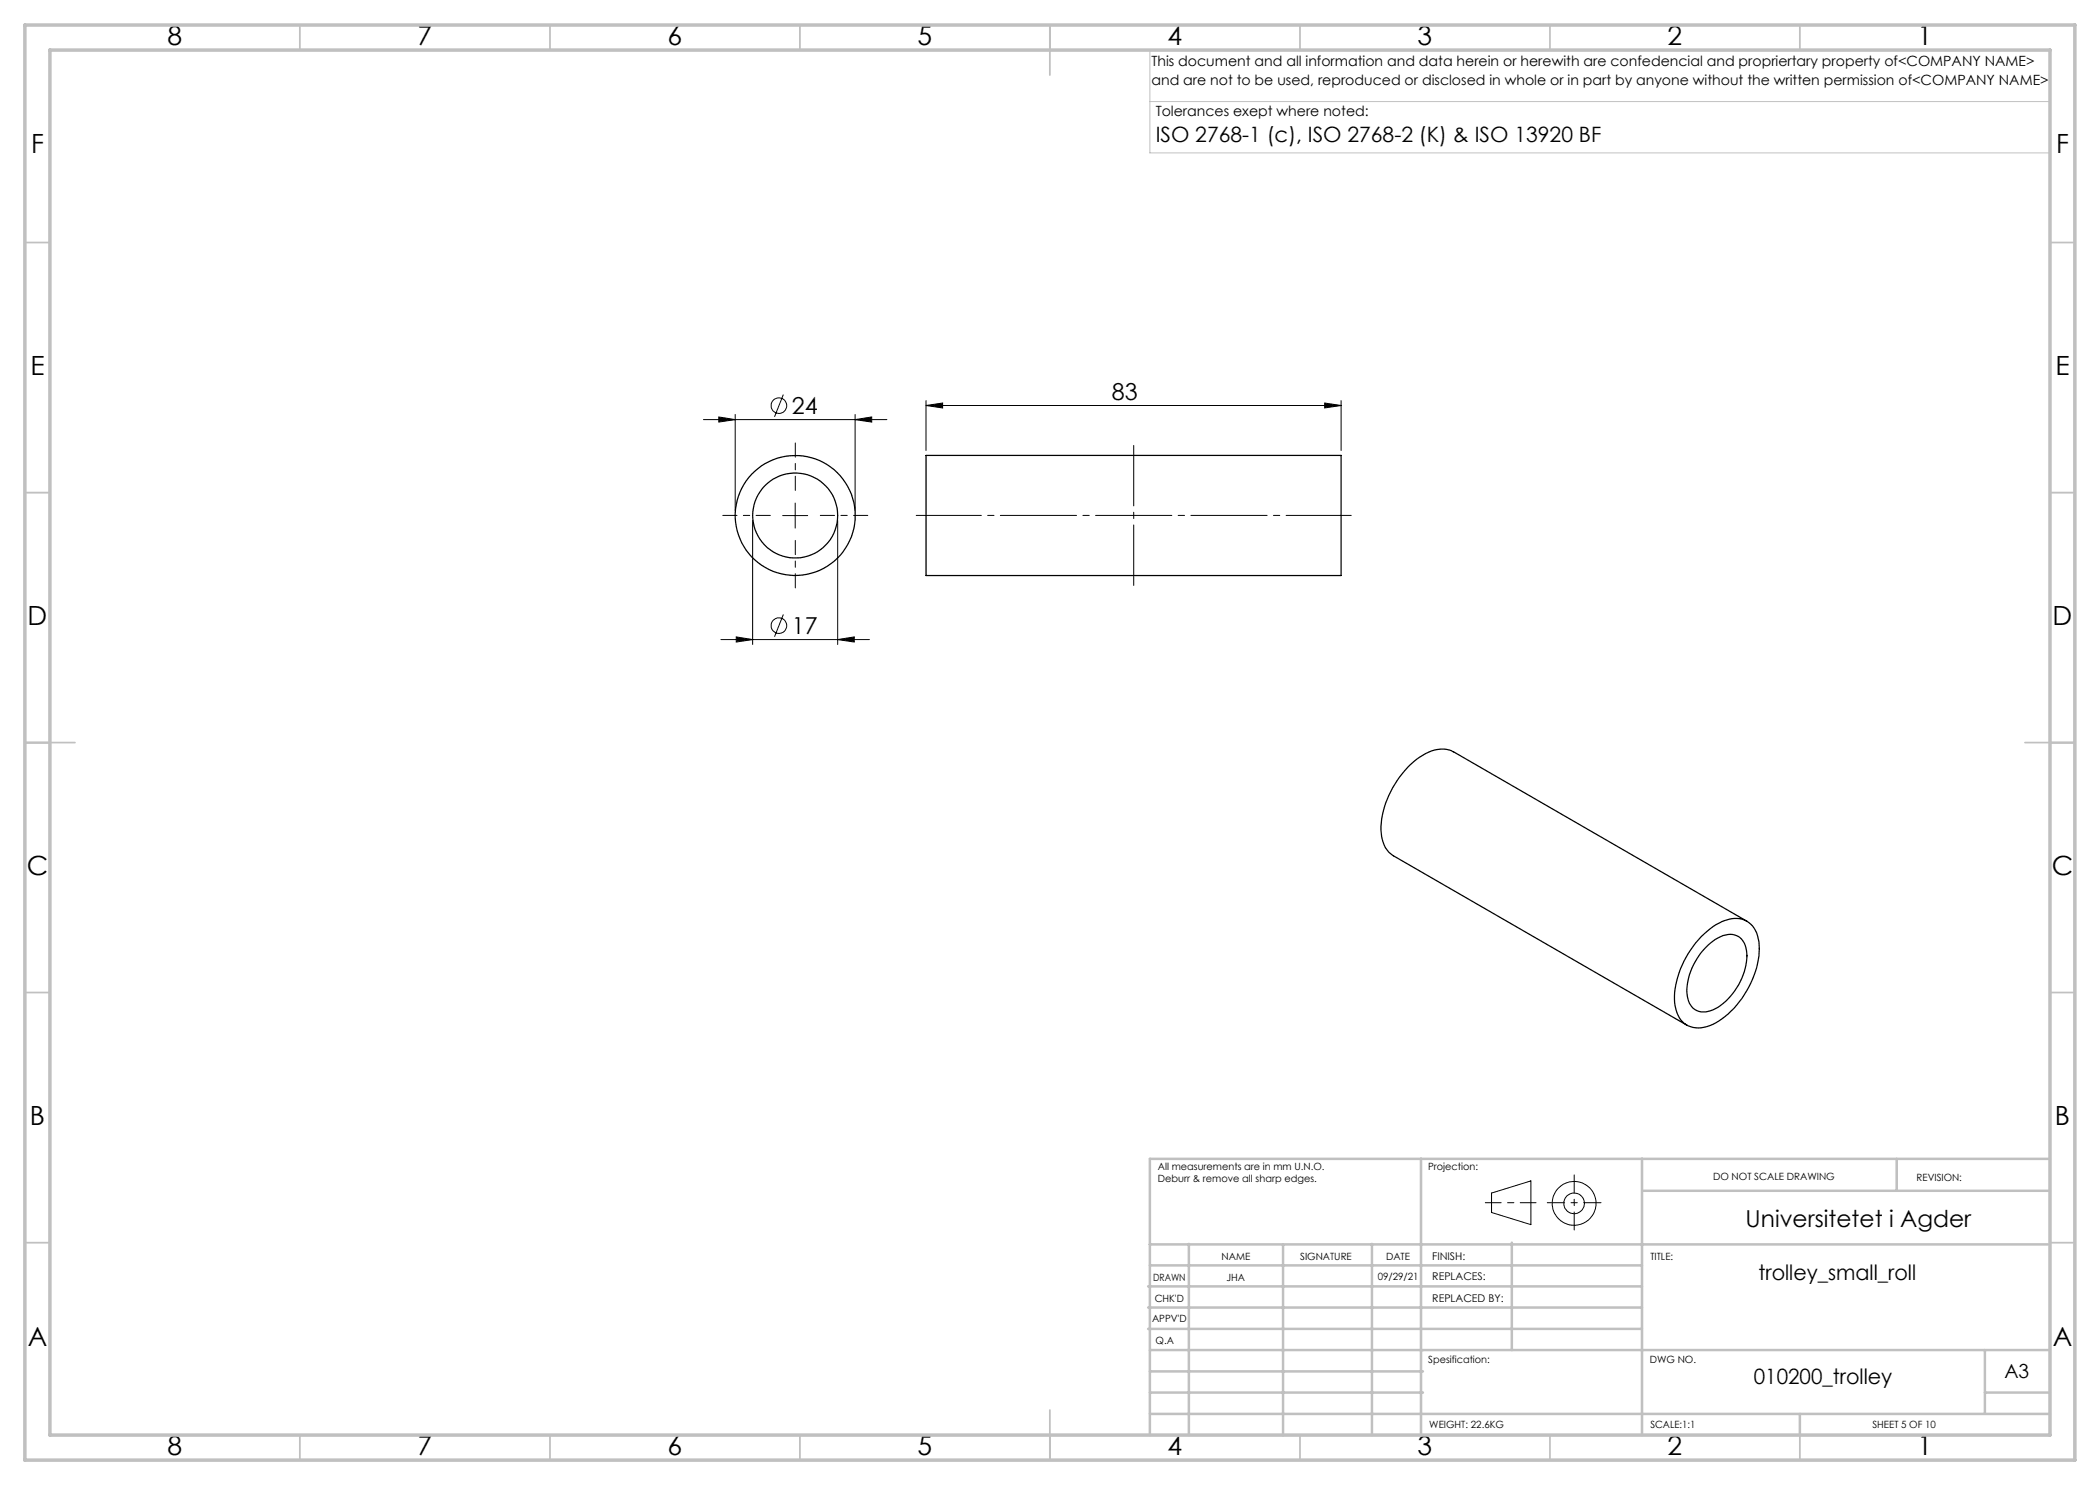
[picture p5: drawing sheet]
<svg xmlns="http://www.w3.org/2000/svg" width="420mm" height="297mm" viewBox="0 0 420 297" stroke-linecap="round" stroke-linejoin="round" font-family="sans-serif">
<g fill="none" stroke="#000" stroke-width=".2">
<path d="M156.7 78.9l-1.8 4.5M140.7 83.9h36.7M143.8 83.4l3.2 .5-3.2 .5zM147 82.9v19.2M171 83.9l3.3-.5v1zM171 82.9v19.2M185.2 81.1l3.3-.5v1zM185.2 80.1v10M185.2 81.1h83M264.9 80.6l3.3 .5-3.3 .5zM268.2 80.1v10M150.5 104.1v24.8"/>
<path d="M156.5 103.1h5M159 100.6v5M167.5 104.1v24.8M144.2 127.9h29.7M147.2 127.4l3.3 .5-3.3 .5zM156.7 122.9l-1.8 4.4M167.5 127.9l3.4-.5v1zM298.3 238.6l7.9-2.4v8.7l-7.9-2.4z"/>
<circle cx="155.8" cy="81.1" r="1.55"/>
<circle cx="155.8" cy="125.1" r="1.55"/>
<circle cx="314.8" cy="240.7" r="2.07"/>
<circle cx="314.8" cy="240.7" r="4.4"/>
</g>
<path d="M159.1 98.1v-9.5M154.1 103.1h-9.5M159.1 108.1v9.5M164.1 103.1h9.5" fill="none" stroke="#000" stroke-width=".2" stroke-dasharray="15.2 1.3 1.3 1.3" stroke-dashoffset="12.4"/>
<path d="M270.2 103.1h-87" fill="none" stroke="#000" stroke-width=".2" stroke-dasharray="15.2 1.3 1.3 1.3" stroke-dashoffset="2.2"/>
<path d="M226.7 89.1v28" fill="none" stroke="#000" stroke-width=".2" stroke-dasharray="15.2 1.3 1.3 1.3" stroke-dashoffset="3.1"/>
<path d="M297.1 240.5h10.1" fill="none" stroke="#000" stroke-width=".2" stroke-dasharray="15.2 1.3 1.3 1.3" stroke-dashoffset="12.1"/>
<path d="M314.8 235v11" fill="none" stroke="#000" stroke-width=".2" stroke-dasharray="15.2 1.3 1.3 1.3" stroke-dashoffset="11.6"/>
<path d="M309.5 240.5h10.7" fill="none" stroke="#000" stroke-width=".2" stroke-dasharray="15.2 1.3 1.3 1.3" stroke-dashoffset="11.8"/>
<path d="M230 10v20.6h180M230.5 10h179.5v33M230 20.3h180" fill="none" stroke="#c0c0c0" stroke-width=".2"/>
<g fill="none" stroke="#c0c0c0" stroke-width=".35">
<path d="M60 5v5M110 5v5M160 5v5M210 5v10M260 5v5M310 5v5M360 5v5M5 48.5h5M410 48.5h5M5 98.5h5M410 98.5h5M5 148.5h10"/>
<path d="M405 148.5h10M5 198.5h5M410 198.5h5M5 248.5h5M410 248.5h5M60 287v5M110 287v5M160 287v5M210 282v10M260 287v5M310 287v5M360 287v5"/>
</g>
<g fill="none" stroke="#c0c0c0" stroke-width=".5">
<path d="M284.2 231.8v55.2M328.4 231.8v55.2M328.8 238.2h81.2M379.3 231.8v6.4M410 231.8h-180v55.2M229.6 257.3h98.8M230 248.9h179.6M230 253.1h98.4M237.8 248.8v38.2M256.6 248.9v38.2M274.4 248.8v38.2M302.4 248.5v21.5"/>
<path d="M229.6 265.8h98.8M229.6 261.5h98.8M230 278.5h54.6M230 274.3h54.6M230 270h180M397 278.5h13M397 270v12.8M230 282.8h180M360 282.8v4.2"/>
</g>
<path d="M5 5h410v287h-410zM10 10h400v277h-400z" fill="none" stroke="#c0c0c0" stroke-width=".7"/>
<path d="M147.2 127.4l3.3 .5-3.3 .5zM167.5 127.9l3.4-.5v1zM143.8 83.4l3.2 .5-3.2 .5zM171 83.9l3.3-.5v1zM185.2 81.1l3.3-.5v1zM264.9 80.6l3.3 .5-3.3 .5z" fill="#000"/>
<g fill="none" stroke="#000" stroke-width=".25">
<path d="M185.2 91.1h83v24h-83zM340.2 187.4a10.5 10.5 0 0 1 7.1-3.7 4.5 4.5 0 0 1 4.3 4 16.3 16.3 0 0 1-3.7 12.6 12.8 12.8 0 0 1-7.7 5.3 4.5 4.5 0 0 1-5-3.8 15.4 15.4 0 0 1 2.4-11.1l1.5-2.1zM341.6 189a6.1 6.1 0 0 1 5.4-2 3.7 3.7 0 0 1 2.4 3.6 12.7 12.7 0 0 1-6.8 11.4 3.4 3.4 0 0 1-5.1-2.8 12.6 12.6 0 0 1 4.1-10.2zM349.4 184.3l-58.7-33.9a6 6 0 0 0-6.1 .7 18.7 18.7 0 0 0-8.4 14.9 5.9 5.9 0 0 0 2.5 5.2l58.7 33.8"/>
<circle cx="159" cy="103.1" r="12"/>
<circle cx="159" cy="103.1" r="8.5"/>
</g>
<g font-size="5.3">
<text x="33.5" y="8.9">8</text>
<text x="83.5" y="8.9">7</text>
<text x="133.5" y="8.9">6</text>
<text x="183.5" y="8.9">5</text>
<text x="233.5" y="8.9">4</text>
<text x="283.5" y="8.9">3</text>
<text x="333.5" y="8.9">2</text>
<text x="383.5" y="8.9">1</text>
<text x="6.2" y="30.7">F</text>
<text x="411.2" y="30.7">F</text>
<text x="6.1" y="74.9">E</text>
<text x="411.1" y="74.9">E</text>
<text x="5.5" y="124.9">D</text>
<text x="410.5" y="124.9">D</text>
<text x="5.3" y="174.9">C</text>
<text x="410.3" y="174.9">C</text>
<text x="6" y="224.9">B</text>
<text x="411" y="224.9">B</text>
<text x="5.5" y="269.2">A</text>
<text x="410.5" y="269.2">A</text>
<text x="33.5" y="290.9">8</text>
<text x="83.5" y="290.9">7</text>
<text x="133.5" y="290.9">6</text>
<text x="183.5" y="290.9">5</text>
<text x="233.5" y="290.9">4</text>
<text x="283.5" y="290.9">3</text>
<text x="333.5" y="290.9">2</text>
<text x="383.5" y="290.9">1</text>
</g>
<g font-size="4.7">
<text x="158.4" y="82.8">24</text>
<text x="222.3" y="80.1">83</text>
<text x="158.4" y="126.8">17</text>
<text x="349.1" y="245.3">Universitetet i Agder</text>
</g>
<g font-size="4.2">
<text x="231.1" y="28.5">ISO 2768-1 (c), ISO 2768-2 (K) &amp; ISO 13920 BF</text>
<text x="351.7" y="256">trolley_small_roll</text>
<text x="350.8" y="276.8">010200_trolley</text>
</g>
<text font-size="3.9" x="400.9" y="275.5">A3</text>
<g font-size="2.8">
<text x="230.3" y="13.1">This document and all information and data herein or herewith are confedencial and propriertary property of&lt;COMPANY NAME&gt;</text>
<text x="230.3" y="16.9">and are not to be used, reproduced or disclosed in whole or in part by anyone without the written permission of&lt;COMPANY NAME&gt;</text>
<text x="231.1" y="23.1">Tolerances exept where noted:</text>
</g>
<g font-size="2.1">
<text x="286.4" y="251.9">FINISH:</text>
<text x="286.5" y="256">REPLACES:</text>
<text x="286.5" y="260.4">REPLACED BY:</text>
</g>
<g font-size="2">
<text x="231.6" y="234">All measurements are in mm U.N.O.</text>
<text x="285.6" y="234">Projection:</text>
<text x="231.6" y="236.5">Deburr &amp; remove all sharp edges.</text>
<text x="342.6" y="236">DO NOT SCALE DRAWING</text>
<text x="383.3" y="236.2">REVISION:</text>
<text x="244.3" y="252">NAME</text>
<text x="260" y="251.9">SIGNATURE</text>
<text x="277.2" y="251.9">DATE</text>
<text x="330.1" y="251.9">TITLE:</text>
<text x="230.6" y="256.1">DRAWN</text>
<text x="245.3" y="256.1">JHA</text>
<text x="275.6" y="255.9">09/29/21</text>
<text x="230.9" y="260.3">CHK'D</text>
<text x="230.4" y="264.4">APPV'D</text>
<text x="231.1" y="268.8">Q.A</text>
<text x="285.6" y="272.5">Spesification:</text>
<text x="330" y="272.5">DWG NO.</text>
<text x="285.9" y="285.6">WEIGHT: 22.6KG</text>
<text x="330.1" y="285.6">SCALE:1:1</text>
<text x="374.5" y="285.6">SHEET 5 OF 10</text>
</g>
</svg>
